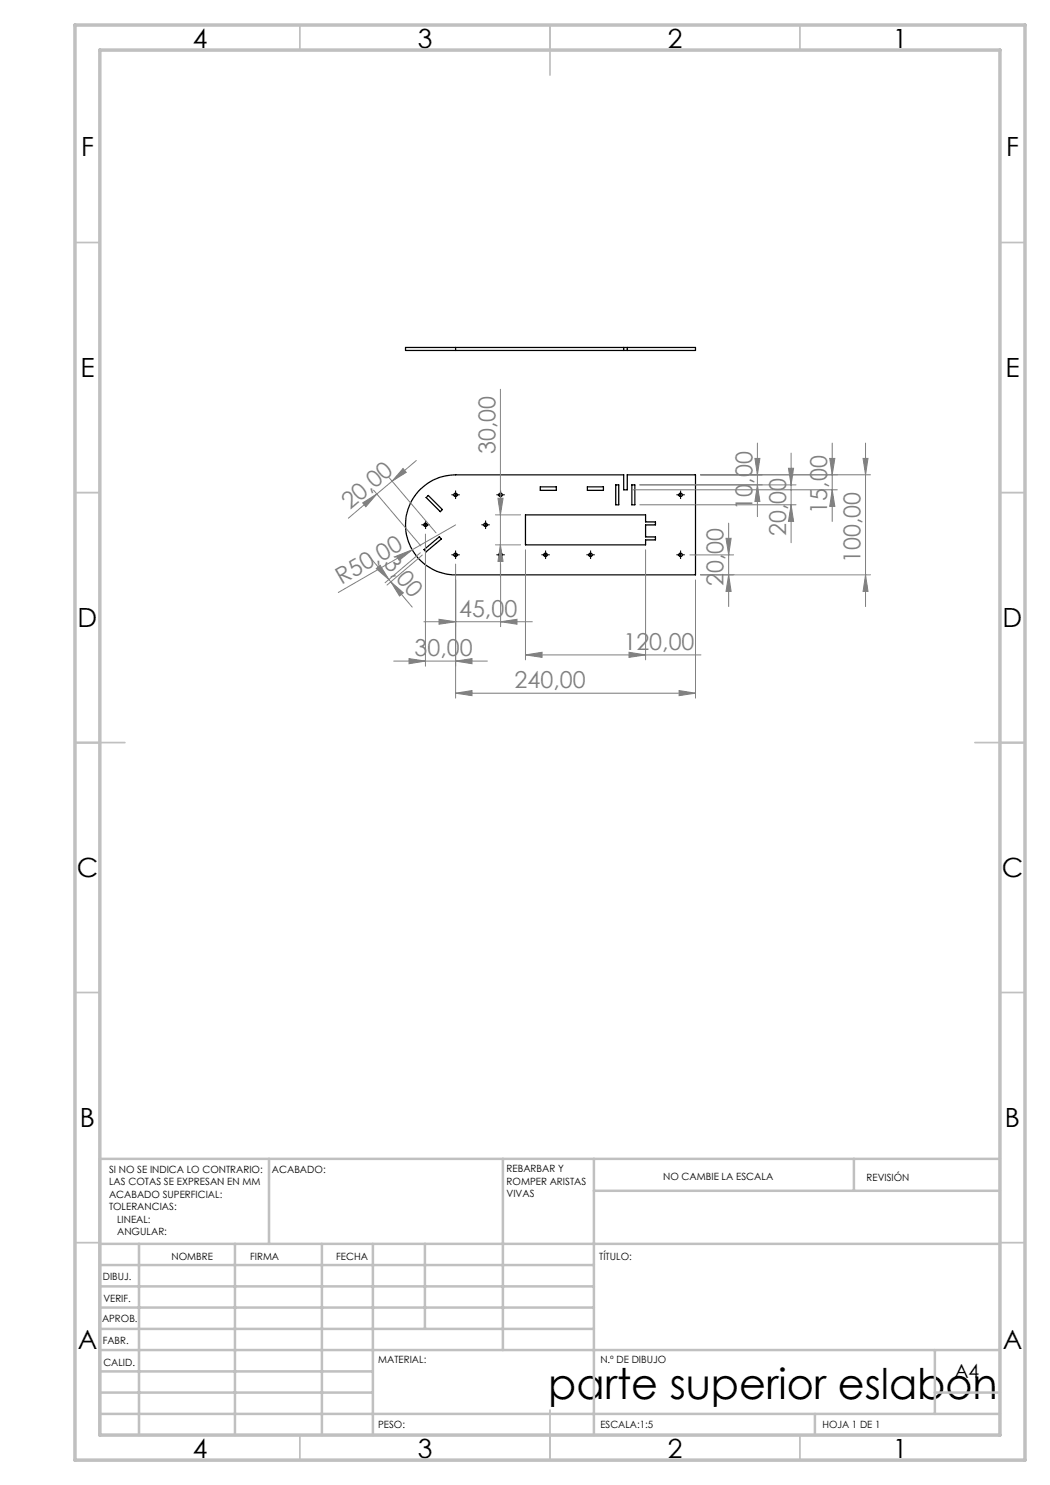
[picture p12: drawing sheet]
<svg xmlns="http://www.w3.org/2000/svg" width="210mm" height="297mm" viewBox="0 0 210 297" stroke-linecap="round" stroke-linejoin="round" font-family="sans-serif">
<g fill="none" stroke="#000" stroke-width=".25">
<path d="M91.1 69.5h-10v.6h10M91.1 69.5h48v.6h-48M91.1 69.5v.6M124.7 69.5v.6M125.4 69.5v.6M84 97.9a10.2 10.2 0 0 1 7.1-2.9h33.6v3h.7v-3h13.7v20h-48a10 10 0 0 1-9.2-6.2 10 10 0 0 1 2.1-10.9zM85.7 99.1l2.8 2.8-.4 .4-2.9-2.8zM108.1 97.4h3.2v.7h-3.2zM117.5 97.4h3.2v.7h-3.2zM123.2 97h.6v4h-.6zM126.4 97h.6v4h-.6zM84.8 109.9l3.1-2.6 .4 .5-3.1 2.6z"/>
<path d="M105.1 103h24v1.4h2v.6h-2v2.4h2v.6h-2v1h-24z"/>
<circle cx="91.1" cy="99" r=".34"/>
<circle cx="100.1" cy="99" r=".35"/>
<circle cx="136.1" cy="99" r=".35"/>
<circle cx="85.1" cy="105" r=".35"/>
<circle cx="91.1" cy="111" r=".34"/>
<circle cx="97.1" cy="105" r=".35"/>
<circle cx="100.1" cy="111" r=".35"/>
<circle cx="109.1" cy="111" r=".35"/>
<circle cx="118.1" cy="111" r=".35"/>
<circle cx="136.1" cy="111" r=".35"/>
</g>
<g fill="none" stroke="#808080" stroke-width=".2">
<path d="M100.1 77.9v47.4M74.7 98l9.5 11.2M75.4 98.8l-5.7 4.8M77.8 95.5l9.4 11.1M78.4 96.2l-3 2.6M80.6 93.7l.6 .8-2.8 1.7zM83.3 92.1l-4.9 4.1M99.6 99.7h1l-.5 3.3zM126.5 98h41M128 97h31.2M140.1 95h34M151 91.7h1l-.5 3.3z"/>
<path d="M151.5 97l.5 3.3h-1zM151.5 88.6v14.7M157.7 93.7h1l-.5 3.3zM158.2 90.6v17.9M165.9 91.7h1.1l-.6 3.3zM166.4 98l.6 3.3h-1.1zM166.4 88.6v15.7M172.6 91.7h1l-.5 3.3zM173.1 88.6v32.7M72.5 100.6l2.9-1.8-2.2 2.5zM73.7 111.1l4.1 4.8M75.2 113.7l.8-.6 1.8 2.8z"/>
<path d="M77.8 115.9l4.6 5.5M78.2 116.4l2.5 2.2-.8 .6zM79.3 111.2l3.1-1.2-2.6 2.1zM82.4 110l-14.7 8.5M84.1 110.6l-7.1 6M84.5 111l-7.1 6M85.1 106.8v26.4M91.1 112.8v26.8M91.1 105l-8.7 5M99.1 109h5M99.1 103h5M100.1 109l.5 3.3h-1z"/>
<path d="M105.1 110v22M128 101h31.2M129.1 110v22M138 111h8.7M139.1 116v23.6M140.1 115h34M145.2 107.7h1l-.5 3.3zM145.7 115l.5 3.3h-1zM145.7 104.6v16.7M158.2 101l.5 3.3h-1zM173.1 115l.5 3.3h-1zM78.7 132.2h18.8"/>
<path d="M81.8 131.7l3.3 .5-3.3 .5zM84.8 124.4h21.7M87.8 123.9l3.3 .5-3.3 .4zM91.1 132.2l3.3-.5v1zM91.1 138.6l3.3-.5v1zM91.1 138.6h48M100.1 124.4l3.3-.5v.9zM105.1 131l3.3-.5v1zM105.1 131h35.1M125.8 130.5l3.3 .5-3.3 .5zM135.8 138.1l3.3 .5-3.3 .5z"/>
</g>
<g fill="none" stroke="#000" stroke-width=".2" stroke-dasharray="15.2 1.3 1.3 1.3" stroke-linecap="butt">
<path d="M90.6 99h-.3M91.1 98.5v-.4M91.1 99.5v.3M91.6 99h.4M99.6 99h-.3M100.1 98.5v-.4M100.1 99.5v.3M100.6 99h.4M135.6 99h-.3M136.1 98.5v-.4M136.1 99.5v.3M136.6 99h.4"/>
<path d="M84.6 105h-.3M85.1 104.5v-.4M85.1 105.5v.3M85.6 105h.4M90.6 111h-.3M91.1 110.5v-.4M91.1 111.5v.3M91.6 111h.4M96.6 105h-.3M97.1 104.5v-.4M97.1 105.5v.3M97.6 105h.4"/>
<path d="M99.6 111h-.3M100.1 110.5v-.4M100.1 111.5v.3M100.6 111h.4M108.6 111h-.3M109.1 110.5v-.4M109.1 111.5v.3M109.6 111h.4M117.6 111h-.3M118.1 110.5v-.4M118.1 111.5v.3M118.6 111h.4"/>
<path d="M135.6 111h-.3M136.1 110.5v-.4M136.1 111.5v.3M136.6 111h.4"/>
</g>
<g fill="none" stroke="#000" stroke-width=".2">
<path d="M90.6 99h1M91.1 98.5v1M99.6 99h1M100.1 98.5v1M135.6 99h1M136.1 98.5v1M84.6 105h1M85.1 104.5v1M90.6 111h1M91.1 110.5v1M96.6 105h1M97.1 104.5v1"/>
<path d="M99.6 111h1M100.1 110.5v1M108.6 111h1M109.1 110.5v1M117.6 111h1M118.1 110.5v1M135.6 111h1M136.1 110.5v1"/>
</g>
<g fill="none" stroke="#c0c0c0" stroke-width=".35">
<path d="M60 5v5M110 5v10M160 5v5M15 48.5h5M200 48.5h5M15 98.5h5M200 98.5h5M15 148.5h10M195 148.5h10M15 198.5h5M200 198.5h5M15 248.5h5"/>
<path d="M200 248.5h5M60 287v5M110 282v10M160 287v5"/>
</g>
<g fill="none" stroke="#c0c0c0" stroke-width=".5">
<path d="M53.8 231.8v17M100.6 231.8v38.2M118.8 231.8v55.2M118.8 238.2h81.2M170.8 231.8v6.4M200 231.8h-180v55.2M20 248.8h180M20 257.3h98.8M20 253h98.8M27.8 248.8v38.2M47 248.8v38.2M64.4 248.8v38.2"/>
<path d="M74.6 248.8v38.2M85 248.8v17M20 265.8h98.8M20 261.5h98.8M20 278.5h54.6M20 274.3h54.6M20 270h180M187 278.5h13M187 270v12.8M20 282.8h180M163 282.8v4.2"/>
</g>
<path d="M15 5h190v287h-190zM20 10h180v277h-180z" fill="none" stroke="#c0c0c0" stroke-width=".7"/>
<g fill="#808080">
<path d="M79.3 111.2l3.1-1.2-2.6 2.1z"/>
<path d="M78.2 116.4l2.5 2.2-.8 .6zM75.2 113.7l.8-.6 1.8 2.8z"/>
<path d="M125.8 130.5l3.3 .5-3.3 .5zM105.1 131l3.3-.5v1z"/>
<path d="M81.8 131.7l3.3 .5-3.3 .5zM91.1 132.2l3.3-.5v1zM87.8 123.9l3.3 .5-3.3 .4zM100.1 124.4l3.3-.5v.9z"/>
<path d="M135.8 138.1l3.3 .5-3.3 .5zM91.1 138.6l3.3-.5v1z"/>
<path d="M72.5 100.6l2.9-1.8-2.2 2.5zM80.6 93.7l.6 .8-2.8 1.7z"/>
<path d="M166.4 98l.6 3.3h-1.1zM165.9 91.7h1.1l-.6 3.3zM158.2 101l.5 3.3h-1zM157.7 93.7h1l-.5 3.3zM100.1 109l.5 3.3h-1zM99.6 99.7h1l-.5 3.3z"/>
<path d="M172.6 91.7h1l-.5 3.3zM173.1 115l.5 3.3h-1z"/>
<path d="M145.7 115l.5 3.3h-1zM145.2 107.7h1l-.5 3.3z"/>
<path d="M151.5 97l.5 3.3h-1zM151 91.7h1l-.5 3.3z"/>
</g>
<text font-size="8.5" x="109.7" y="279.7">parte superior eslabon</text>
<g font-size="5.3">
<text x="38.5" y="9.5">4</text>
<text x="83.5" y="9.5">3</text>
<text x="133.5" y="9.5">2</text>
<text x="178.5" y="9.5">1</text>
<text x="16.2" y="31.2">F</text>
<text x="201.2" y="31.2">F</text>
<text x="16.1" y="75.5">E</text>
<text x="201.1" y="75.5">E</text>
<text x="15.5" y="125.5">D</text>
<text x="200.5" y="125.5">D</text>
<text x="15.4" y="175.5">C</text>
<text x="200.4" y="175.5">C</text>
<text x="16" y="225.5">B</text>
<text x="201" y="225.5">B</text>
<text x="15.5" y="269.7">A</text>
<text x="200.5" y="269.7">A</text>
<text x="38.5" y="291.5">4</text>
<text x="83.5" y="291.5">3</text>
<text x="133.5" y="291.5">2</text>
<text x="178.5" y="291.5">1</text>
</g>
<g font-size="4.7" fill="#808080">
<text x="99.1" y="90.8" transform="rotate(-90 99.1 90.8)">30,00</text>
<text x="150.5" y="102" transform="rotate(-90 150.5 102)">10,00</text>
<text x="70" y="102" transform="rotate(-40 70 102)">20,00</text>
<text x="157.2" y="107.3" transform="rotate(-90 157.2 107.3)">20,00</text>
<text x="165.5" y="102.7" transform="rotate(-90 165.5 102.7)">15,00</text>
<text x="76.5" y="112.9" transform="rotate(50 76.5 112.9)">3,00</text>
<text x="172.1" y="112.6" transform="rotate(-90 172.1 112.6)">100,00</text>
<text x="68.3" y="117" transform="rotate(-30 68.3 117)">R50,00</text>
<text x="144.7" y="117.2" transform="rotate(-90 144.7 117.2)">20,00</text>
<text x="91.8" y="123.3">45,00</text>
<text x="82.9" y="131.2">30,00</text>
<text x="124.7" y="129.9">120,00</text>
<text x="102.9" y="137.6">240,00</text>
</g>
<text font-size="3.9" x="190.9" y="275.5">A4</text>
<g font-size="2">
<text x="21.8" y="234.6">SI NO SE INDICA LO CONTRARIO:</text>
<text x="21.8" y="237.1">LAS COTAS SE EXPRESAN EN MM</text>
<text x="21.8" y="239.6">ACABADO SUPERFICIAL:</text>
<text x="54.4" y="234.6">ACABADO:</text>
<text x="101.3" y="234.5">REBARBAR Y</text>
<text x="101.3" y="237">ROMPER ARISTAS</text>
<text x="101.3" y="239.5">VIVAS</text>
<text x="132.6" y="236">NO CAMBIE LA ESCALA</text>
<text x="173.3" y="236.2">REVISIÓN</text>
<text x="21.8" y="242.1">TOLERANCIAS:</text>
<text x="23.4" y="244.6">LINEAL:</text>
<text x="23.4" y="247.1">ANGULAR:</text>
<text x="34.3" y="252">NOMBRE</text>
<text x="50" y="251.9">FIRMA</text>
<text x="67.2" y="251.9">FECHA</text>
<text x="119.9" y="251.9">TÍTULO:</text>
<text x="20.6" y="256.1">DIBUJ.</text>
<text x="20.7" y="260.3">VERIF.</text>
<text x="20.4" y="264.4">APROB.</text>
<text x="20.5" y="268.8">FABR.</text>
<text x="20.7" y="273.1">CALID.</text>
<text x="75.6" y="272.5">MATERIAL:</text>
<text x="120.1" y="272.5">N.º DE DIBUJO</text>
<text x="75.6" y="285.5">PESO:</text>
<text x="120.1" y="285.6">ESCALA:1:5</text>
<text x="164.5" y="285.6">HOJA 1 DE 1</text>
</g>
</svg>
